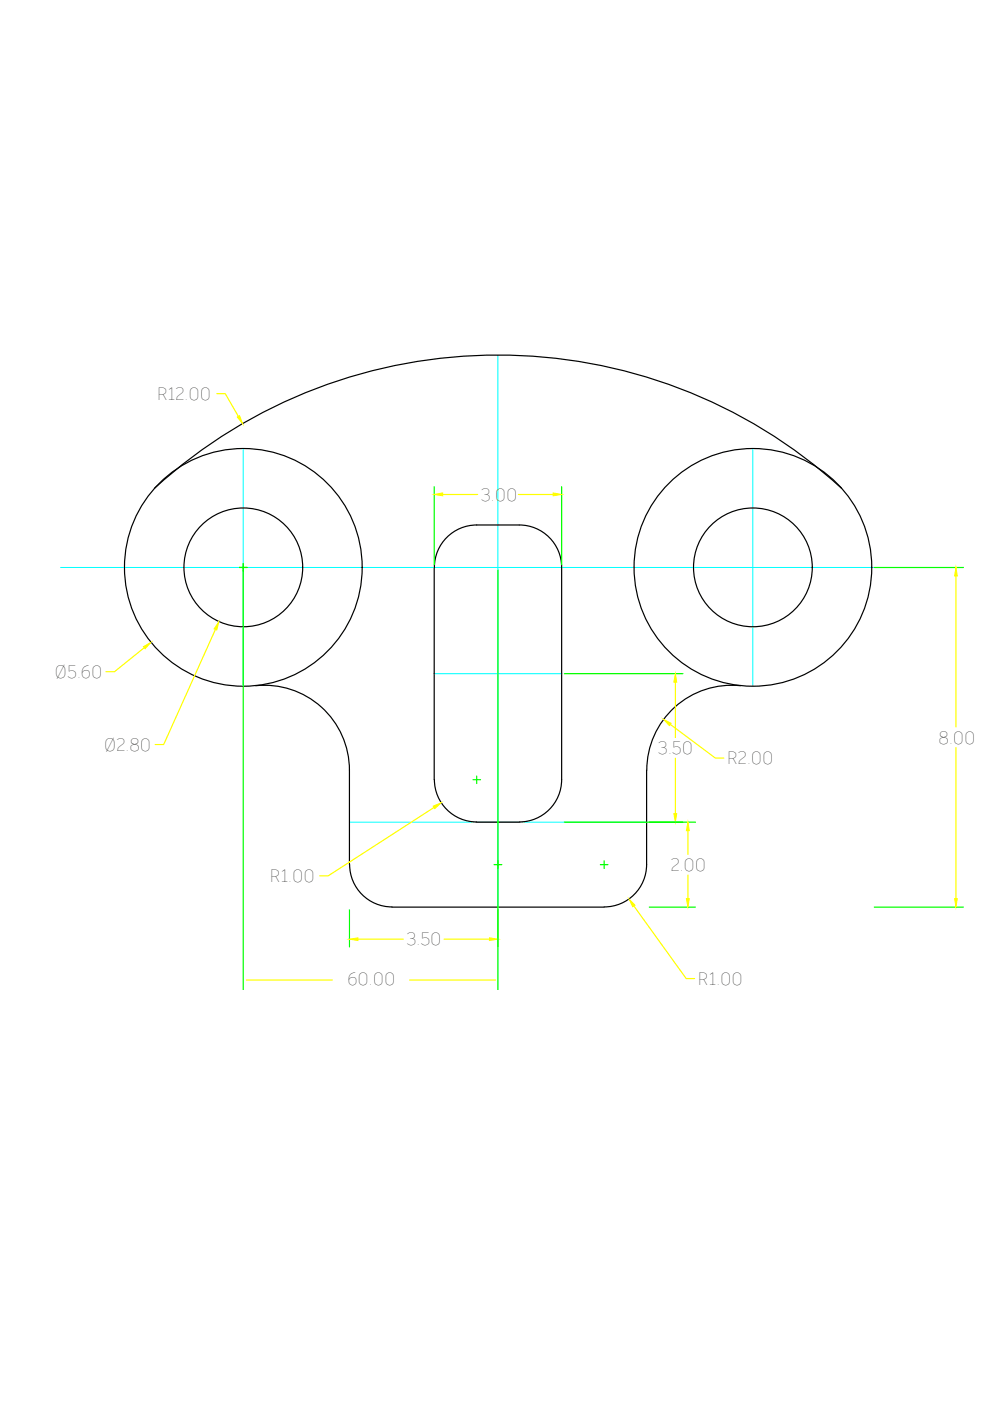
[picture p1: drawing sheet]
<svg xmlns="http://www.w3.org/2000/svg" width="210mm" height="297mm" viewBox="0 0 210 297" stroke-linecap="round" stroke-linejoin="round" font-family="sans-serif">
<!-- layer: Layer 1 -->
<path d="M105.6 75.3v117M51.6 95.1v50.4M159.6 95.1v50.4M12.8 120.3h180.2M92.1 142.8h27M74.1 174.3h63" fill="none" stroke="#0ff" stroke-width=".21"/>
<g fill="none" stroke="#000" stroke-width=".25">
<path d="M32.8 103.5a108 108 0 0 1 145.6 0M92.1 120.3v45M92.1 120.3a9 9 0 0 1 9-9h9a9 9 0 0 1 9 9M119.1 120.3v45M54.2 145.4a18 18 0 0 1 19.9 17.9M157 145.4a18 18 0 0 0-19.9 17.9M74.1 163.3v20M92.1 165.3a9 9 0 0 0 9 9M101.1 174.3h9M119.1 165.3a9 9 0 0 1-9 9M137.1 163.3v20M137.1 183.3a9.1 9.1 0 0 1-9 9h-45a9 9 0 0 1-9-9"/>
<circle cx="51.6" cy="120.3" r="25.2"/>
<circle cx="51.6" cy="120.3" r="12.6"/>
<circle cx="159.6" cy="120.3" r="25.2"/>
<circle cx="159.6" cy="120.3" r="12.6"/>
</g>
<path d="M185.4 120.3h18.9M185.4 192.3h18.9" fill="none" stroke="#0f0" stroke-width=".25"/>
<path d="M202.7 122.1v32M202.7 158.5v32" fill="none" stroke="#ff0" stroke-width=".25"/>
<path d="M202.7 120.3l.3 1.8h-.6z" fill="#ff0"/>
<path d="M202.7 120.3l.3 1.8h-.6z" fill="none" stroke="#ff0" stroke-width=".21"/>
<path d="M202.4 190.5h.6l-.3 1.8z" fill="#ff0"/>
<path d="M202.4 190.5h.6l-.3 1.8z" fill="none" stroke="#ff0" stroke-width=".21"/>
<path d="M74.1 192.9v7.9M105.6 192.9v7.9" fill="none" stroke="#0f0" stroke-width=".25"/>
<path d="M75.9 199.1h9.6M94.1 199.1h9.7M52.2 207.8h18.3M86.8 207.8h18.3" fill="none" stroke="#ff0" stroke-width=".25"/>
<path d="M103.8 198.8l1.8 .3-1.8 .3z" fill="#ff0"/>
<path d="M103.8 198.8l1.8 .3-1.8 .3z" fill="none" stroke="#ff0" stroke-width=".21"/>
<path d="M74.1 199.1l1.8-.3v.6z" fill="#ff0"/>
<path d="M74.1 199.1l1.8-.3v.6z" fill="none" stroke="#ff0" stroke-width=".21"/>
<path d="M92.1 103.2v16.5M119.1 103.2v16.5M51.6 120.9v89M105.6 120.9v89" fill="none" stroke="#0f0" stroke-width=".25"/>
<path d="M93.9 104.8h7.4M109.9 104.8h7.4" fill="none" stroke="#ff0" stroke-width=".25"/>
<path d="M92.1 104.8l1.8-.3v.6z" fill="#ff0"/>
<path d="M92.1 104.8l1.8-.3v.6z" fill="none" stroke="#ff0" stroke-width=".21"/>
<path d="M117.3 104.5l1.8 .3-1.8 .3z" fill="#ff0"/>
<path d="M117.3 104.5l1.8 .3-1.8 .3z" fill="none" stroke="#ff0" stroke-width=".21"/>
<path d="M119.7 142.8h25.1M119.7 174.3h25.1" fill="none" stroke="#0f0" stroke-width=".25"/>
<path d="M143.2 144.6v11.8M143.2 160.8v11.7" fill="none" stroke="#ff0" stroke-width=".25"/>
<path d="M143.2 142.8l.3 1.8h-.6z" fill="#ff0"/>
<path d="M143.2 142.8l.3 1.8h-.6z" fill="none" stroke="#ff0" stroke-width=".21"/>
<path d="M142.9 172.5h.6l-.3 1.8z" fill="#ff0"/>
<path d="M142.9 172.5h.6l-.3 1.8z" fill="none" stroke="#ff0" stroke-width=".21"/>
<path d="M137.7 174.3h9.8M137.7 192.3h9.8" fill="none" stroke="#0f0" stroke-width=".25"/>
<path d="M145.9 176.1v5.1M145.9 185.5v5" fill="none" stroke="#ff0" stroke-width=".25"/>
<path d="M145.9 174.3l.2 1.8h-.6z" fill="#ff0"/>
<path d="M145.9 174.3l.2 1.8h-.6z" fill="none" stroke="#ff0" stroke-width=".21"/>
<path d="M145.5 190.5h.6l-.2 1.8z" fill="#ff0"/>
<path d="M145.5 190.5h.6l-.2 1.8z" fill="none" stroke="#ff0" stroke-width=".21"/>
<path d="M134.4 192.1l11.1 15.4h1.8" fill="none" stroke="#ff0" stroke-width=".25"/>
<path d="M133.4 190.6l1.2 1.3-.5 .3z" fill="#ff0"/>
<path d="M133.4 190.6l1.2 1.3-.5 .3z" fill="none" stroke="#ff0" stroke-width=".21"/>
<path d="M127.3 183.3h1.6M128.1 182.5v1.6" fill="none" stroke="#0f0" stroke-width=".25"/>
<path d="M142.1 153.6l9.6 7.1h1.8" fill="none" stroke="#ff0" stroke-width=".25"/>
<path d="M140.7 152.5l1.6 .9-.4 .4z" fill="#ff0"/>
<path d="M140.7 152.5l1.6 .9-.4 .4z" fill="none" stroke="#ff0" stroke-width=".21"/>
<path d="M46 83.5h1.8l2.7 4.8" fill="none" stroke="#ff0" stroke-width=".25"/>
<path d="M50.3 88.4l.5-.3 .6 1.8z" fill="#ff0"/>
<path d="M50.3 88.4l.5-.3 .6 1.8z" fill="none" stroke="#ff0" stroke-width=".21"/>
<path d="M104.8 183.3h1.6M105.6 182.5v1.6" fill="none" stroke="#0f0" stroke-width=".25"/>
<path d="M30.6 137.3l-6.3 5.1h-1.8" fill="none" stroke="#ff0" stroke-width=".25"/>
<path d="M30.4 137.1l1.6-.9-1.2 1.3z" fill="#ff0"/>
<path d="M30.4 137.1l1.6-.9-1.2 1.3z" fill="none" stroke="#ff0" stroke-width=".21"/>
<path d="M51.6 119.5v1.6M50.8 120.3h1.6" fill="none" stroke="#0f0" stroke-width=".25"/>
<path d="M45.7 133.5l-11 24.4h-1.8" fill="none" stroke="#ff0" stroke-width=".25"/>
<path d="M46.4 131.8l-.4 1.8-.6-.3z" fill="#ff0"/>
<path d="M46.4 131.8l-.4 1.8-.6-.3z" fill="none" stroke="#ff0" stroke-width=".21"/>
<path d="M51.6 119.5v1.6M50.8 120.3h1.6" fill="none" stroke="#0f0" stroke-width=".25"/>
<path d="M92 171.2l-22.4 14.5h-1.8" fill="none" stroke="#ff0" stroke-width=".25"/>
<path d="M91.9 170.9l1.6-.7-1.3 1.2z" fill="#ff0"/>
<path d="M91.9 170.9l1.6-.7-1.3 1.2z" fill="none" stroke="#ff0" stroke-width=".21"/>
<path d="M100.3 165.3h1.6M101.1 164.5v1.6" fill="none" stroke="#0f0" stroke-width=".25"/>
<g font-size="3.8">
<text x="33.1" y="84.8">R12.00</text>
<text x="101.9" y="106.1">3.00</text>
<text x="11.6" y="143.7">Ø5.60</text>
<text x="22" y="159.2">Ø2.80</text>
<text x="139.5" y="159.9">3.50</text>
<text x="199" y="157.7">8.00</text>
<text x="154" y="162.1">R2.00</text>
<text x="142.2" y="184.7">2.00</text>
<text x="57.1" y="187">R1.00</text>
<text x="86.2" y="200.4">3.50</text>
<text x="73.7" y="208.8">60.00</text>
<text x="147.8" y="208.8">R1.00</text>
</g>
</svg>
